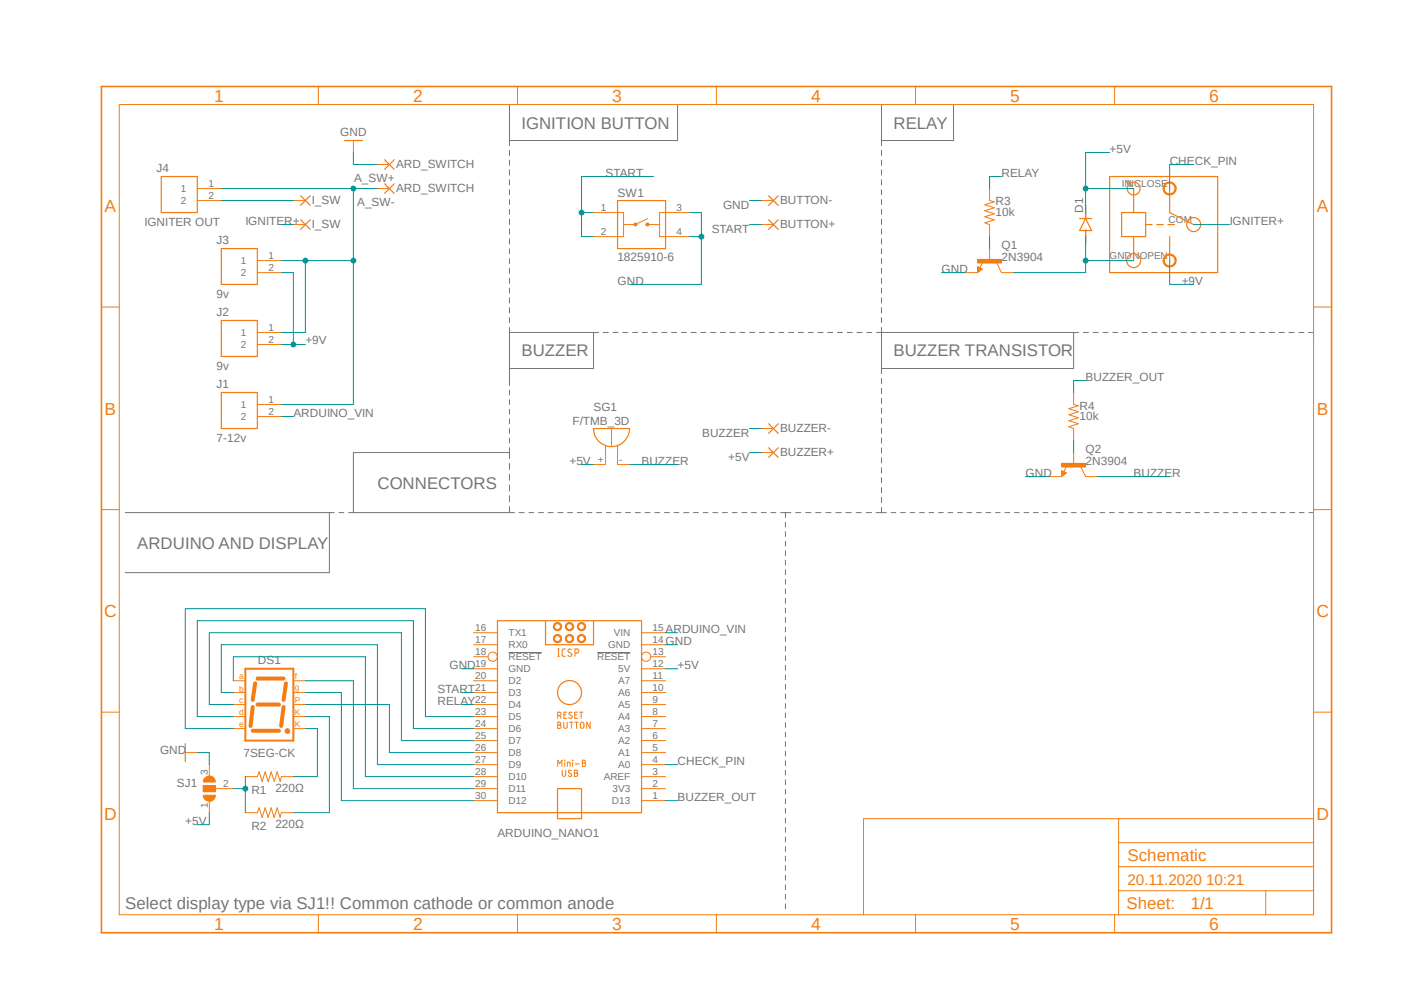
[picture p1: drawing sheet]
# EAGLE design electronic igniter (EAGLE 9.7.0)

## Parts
A_SW+  ARD_SWITCH  2,15/1,0  [2,15/1,0]
A_SW-  ARD_SWITCH  2,15/1,0  [2,15/1,0]
ARDUINO_NANO1  ARDUINO_NANO  [ARDUINO_NANO]
BUTTON+  2,15/1,0  [2,15/1,0]
BUTTON-  2,15/1,0  [2,15/1,0]
BUZZER+  2,15/1,0  [2,15/1,0]
BUZZER-  2,15/1,0  [2,15/1,0]
D1  1N4148DO35-7  [DO35-7]
DS1  7SEG-CK  [7SEG-13]
I_SW+  I_SW  2,15/1,0  [2,15/1,0]
I_SW-  I_SW  2,15/1,0  [2,15/1,0]
J1  7-12v  1803277  [1803277]
J2  9v  1803277  [1803277]
J3  9v  1803277  [1803277]
J4  IGNITER OUT  1803277  [1803277]
Q1  2N3904  [TO92]
Q2  2N3904  [TO92]
R1  220Ω  R-US_0204/7  [0204/7]
R2  220Ω  R-US_0204/7  [0204/7]
R3  10k  R-US_0204/7  [0204/7]
R4  10k  R-US_0204/7  [0204/7]
SG1  F/TMB_3D  [F/TMB]
SJ1  SJ2WW  [SJ_2W]
SW1  1825910-6  [1825910-6]
U$1  T73  [RELAY]

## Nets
+5V: ARDUINO_NANO1.12(5V) BUZZER+.1(P) D1.C SG1.+ SJ1.1 U$1.IN
+9V: J2.2 J3.2 U$1.NOPEN
ARDUINO_VIN: ARDUINO_NANO1.15(VIN) J1.2
BUZZER: BUZZER-.1(P) Q2.1(C) SG1.-
BUZZER_OUT: ARDUINO_NANO1.1(D13) R4.2
CHECK_PIN: ARDUINO_NANO1.4(A0) U$1.NCLOSE
GND: A_SW+.1(P) ARDUINO_NANO1.14(GND) ARDUINO_NANO1.19(GND) BUTTON-.1(P) Q1.3(E) Q2.3(E) SJ1.3 SW1.3 SW1.4
IGNITER+: I_SW+.1(P) U$1.COM
IGNITER_OUT: I_SW-.1(P) J4.2
N$1: ARDUINO_NANO1.28(D10) DS1.7(A)
N$2: ARDUINO_NANO1.27(D9) DS1.6(B)
N$3: ARDUINO_NANO1.25(D7) DS1.4(C)
N$4: ARDUINO_NANO1.26(D8) DS1.5(DP)
N$5: ARDUINO_NANO1.24(D6) DS1.2(D)
N$6: ARDUINO_NANO1.23(D5) DS1.1(E)
N$7: ARDUINO_NANO1.29(D11) DS1.9(F)
N$8: ARDUINO_NANO1.30(D12) DS1.10(G)
N$9: DS1.3(CK1) R2.2
N$10: R1.1 R2.1 SJ1.2
N$11: DS1.8(CK2) R1.2
N$12: D1.A Q1.1(C) U$1.GND
N$13: Q1.2(B) R3.1
N$14: A_SW-.1(P) J1.1 J2.1 J3.1 J4.1
N$15: Q2.2(B) R4.1
RELAY: ARDUINO_NANO1.22(D4) R3.2
START: ARDUINO_NANO1.21(D3) BUTTON+.1(P) SW1.1 SW1.2
Unconnected: ARDUINO_NANO1.2(3V3) ARDUINO_NANO1.3(AREF) ARDUINO_NANO1.5(A1) ARDUINO_NANO1.6(A2) ARDUINO_NANO1.7(A3) ARDUINO_NANO1.8(A4) ARDUINO_NANO1.9(A5) ARDUINO_NANO1.10(A6) ARDUINO_NANO1.11(A7) ARDUINO_NANO1.13(!RESET) ARDUINO_NANO1.16(TX1) ARDUINO_NANO1.17(RX0) ARDUINO_NANO1.18(!RESET) ARDUINO_NANO1.20(D2)

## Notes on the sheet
- IGNITION BUTTON | RELAY
- BUZZER | BUZZER TRANSISTOR
- CONNECTORS
- ARDUINO AND DISPLAY
- Select display type via SJ1!! Common cathode or common anode
